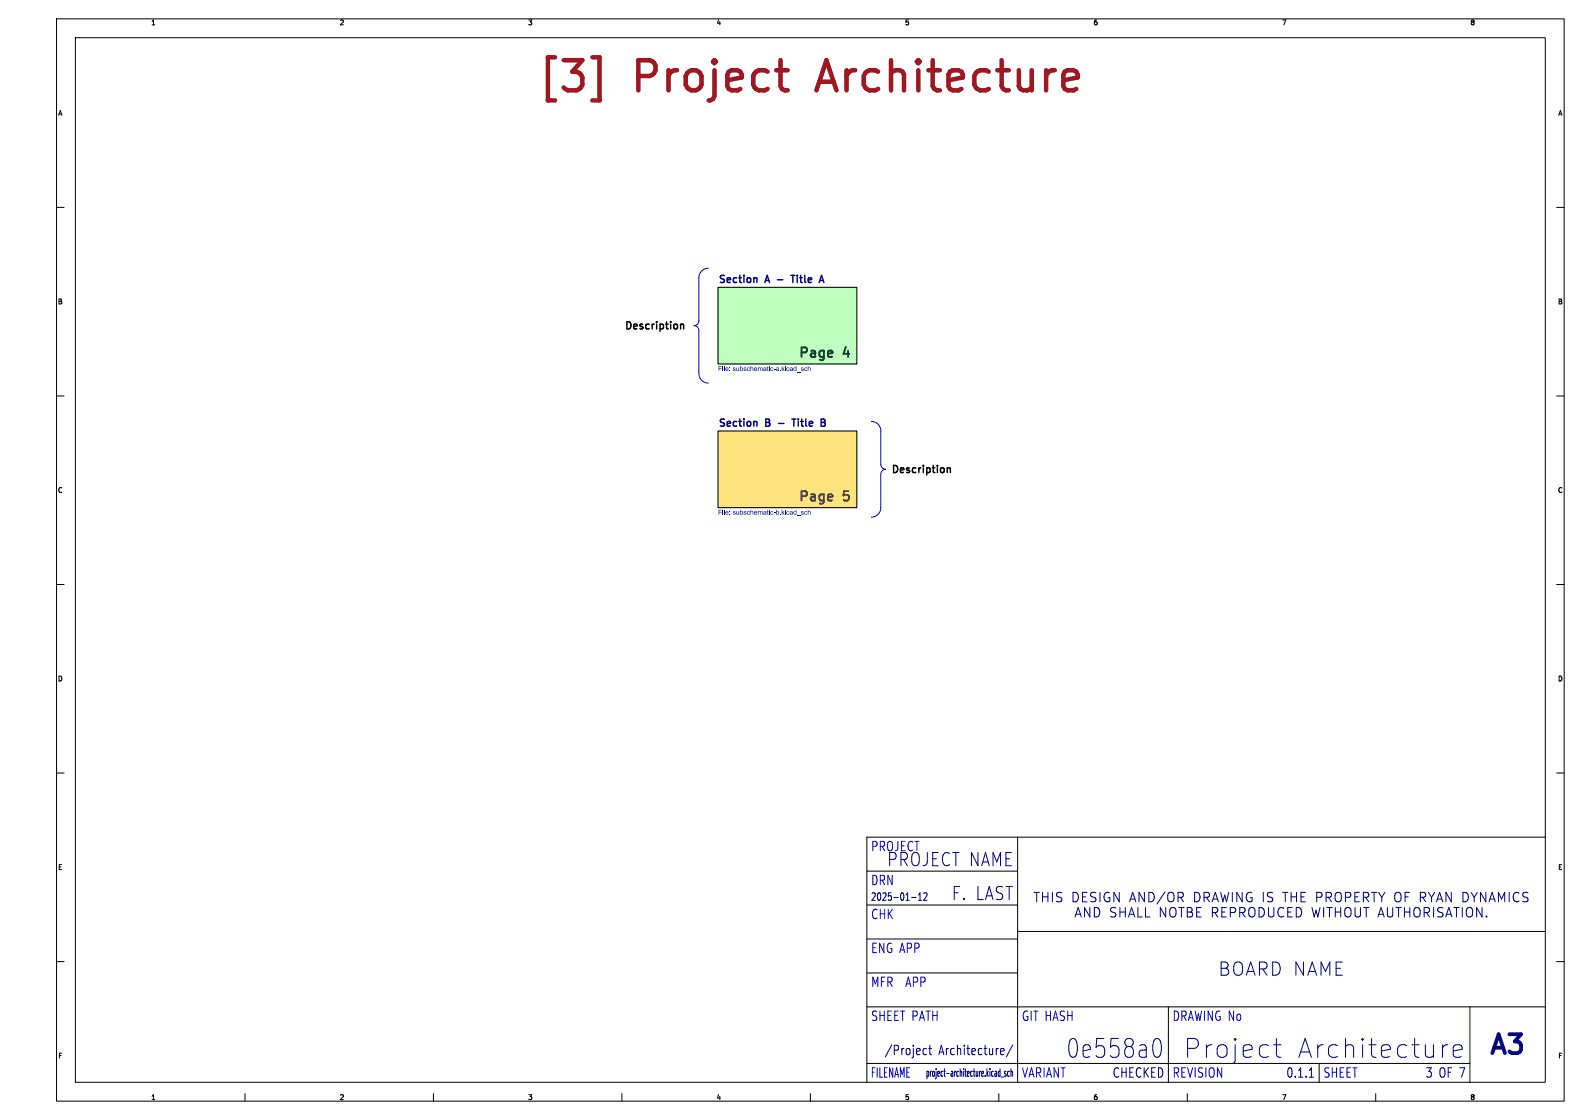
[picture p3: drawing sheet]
<svg xmlns="http://www.w3.org/2000/svg" width="420mm" height="297mm" viewBox="0 0 420 297" stroke-linecap="round" stroke-linejoin="round" font-family="sans-serif">
<g fill="none" stroke="#000" stroke-width=".27">
<path d="M15 5h400v287h-400zM20 10h390v277h-390zM15 55h2M413 55h2M15 105h2M190.5 114.3h36.8v20.3h-36.8zM413 105h2M15 155h2M413 155h2M15 205h2M413 205h2M230 231h40"/>
<path d="M270 222v65M410 222h-180v65M15 255h2M230 258h40M230 249h40M230 240h40M270 247h140M413 255h2M230 267h180M310 267v20M390 267v20M65 290v2"/>
<path d="M115 290v2M165 290v2M215 290v2M230 282h160M265 290v2M315 290v2M350 282v5M365 290v2"/>
</g>
<g fill="none" stroke="#00007f" stroke-width=".27">
<path d="M241.9 238h1.1M243.7 238.7h.8M243.7 237.3l.4-.6v2M245.1 236.9l.6-.2 .2 .6-.9 1.4h.9M274.3 236.6h1.5M275 236.6v2.5M276.6 236.6v2.5M278 236.6v2.5M279.2 236.6v2.5M281.7 236.8h-1.2l-.2 .3 .2 .6M286.1 237.7a1.09 1.09 0 0 0-1.4-1.1v2.5M288.4 236.6h-1.2v2.5"/>
<path d="M290.8 236.8h-1.2l-.3 .3 .3 .6M291.8 236.6v2.5M294.3 236.8a.96 .96 0 0 0-1 0 .96 .96 0 0 0-.4 .9M297 236.6v2.5l-1.5-2.5v2.5M299.7 239.1l.8-2.5 .9 2.5M303.6 236.6v2.5l-1.4-2.5v2.5M306.2 237.7a1.09 1.09 0 0 0-1.4-1.1v2.5M309.1 236.5l-2.1 3.2M309.8 238.3v-.8a.83 .83 0 0 1 .8-.9 .83 .83 0 0 1 .9 .9v.8M313.9 237.7l.1-.6-.3-.3-1.2-.2v2.5M318.4 237.7a1.09 1.09 0 0 0-1.4-1.1v2.5M320.6 237.8l.3-.3-.3-.7-1.1-.2v2.5"/>
<path d="M321.6 239.1l.8-2.5 .9 2.5M323.9 236.6l.6 2.5 .4-1.7 .5 1.7 .6-2.5M327 236.6v2.5M329.6 236.6v2.5l-1.5-2.5v2.5M332.1 236.8a1.23 1.23 0 0 0-1.5 .8 1.23 1.23 0 0 0 .9 1.5l.7-.2v-.8h-.5M335.2 236.6v2.5M337.7 236.8l-1-.2-.5 .5 .3 .6 1 .5v.7l-.3 .2-1-.1M340.3 236.6h1.4M341 236.6v2.5M342.5 236.6v2.5M342.5 237.8h1.5M344 236.6v2.5"/>
<path d="M345.2 237.8h.8M346.4 236.6h-1.2v2.5h1.2M349.3 237.9l1.2-.1 .3-.3-.2-.6-.3-.3h-1v2.5M351.8 237.9l1.2-.1 .3-.3-.2-.6-.3-.3h-1v2.5M352.4 237.9l.9 1.2M354.6 236.8a.83 .83 0 0 1 .8-.1 .83 .83 0 0 1 .5 .8v.8a.83 .83 0 0 1-.9 .9 .83 .83 0 0 1-.8-.9v-.8zM357 237.9l1.1-.1 .3-.3-.1-.6-.4-.3h-.9v2.5M359.5 237.8h.8M360.6 236.6h-1.1v2.5h1.1M363 237.7l.1-.6-.2-.3-1.2-.2v2.5M363.9 236.6h1.4M364.6 236.6v2.5"/>
<path d="M365.8 236.6l.8 1.3 .8-1.3M370 238.3v-.8a.83 .83 0 0 1 .9-.9 .83 .83 0 0 1 .8 .9v.8M372.8 237.8h.8M374 236.6h-1.2v2.5M378.1 237.7l.2-.6-.3-.3-1.2-.2v2.5M379 236.6l.8 1.3 .8-1.3M381.1 239.1l.9-2.5 .8 2.5M385 236.6v2.5l-1.4-2.5v2.5M389.6 237.7a1.09 1.09 0 0 0-1.5-1.1v2.5M390.3 236.6l.8 1.3 .9-1.3M394.2 236.6v2.5l-1.4-2.5v2.5M395 239.1l.9-2.5 .8 2.5"/>
<path d="M397.5 239.1v-2.5l.9 1.8 .8-1.8v2.5M400.4 236.6v2.5M403 236.9l-.1-.1a.96 .96 0 0 0-1 0 .96 .96 0 0 0-.4 .9M405.4 236.8h-1.2l-.2 .3 .2 .6M285.2 243.2l.9-2.5 .8 2.5M289.2 240.7v2.5l-1.5-2.5v2.5M290.3 240.7v2.5l1-.2 .4-.4M296.1 242.7l-.5 .5-1-.2M297.1 240.7v2.5M298.6 240.7v2.5M299.4 243.2l.8-2.5 .9 2.5M301.9 240.7v2.5h1.2"/>
<path d="M303.9 240.7v2.5h1.2M309.3 240.7v2.5l-1.5-2.5v2.5M310.3 242.3a.83 .83 0 0 0 .9 .9 .83 .83 0 0 0 .8-.9M313.4 240.7v2.5M315 240.7v2.5h.9l.5-.5M317.5 240.7v2.5h1.2M321.7 240.7v2.5M322.3 242l.8 1.2M324.2 240.7v2.5h1.1M326.4 240.7v2.5M328.9 240.7v2.5M329.5 242l.8 1.2"/>
<path d="M331.4 241a.84 .84 0 0 1 1-.3 .84 .84 0 0 1 .6 .8v.8a.83 .83 0 0 1-.9 .9 .83 .83 0 0 1-.8-.9zM334 240.7a1.26 1.26 0 0 1 1.5 1.2 1.26 1.26 0 0 1-1.5 1.3zM336.5 240.7v2l.5 .5 .7-.2 .3-.3v-2M340.6 240.9a1 1 0 0 0-1.3 0 1 1 0 0 0-.3 1.2 .94 .94 0 0 0 .5 .9 .94 .94 0 0 0 1.1-.1M341.7 241.9h.8M342.8 240.7h-1.1v2.5h1.1M343.9 240.7a1.26 1.26 0 0 1 1.5 1.2 1.26 1.26 0 0 1-1.5 1.3zM348.1 240.7l.6 2.5 .5-1.8 .4 1.8 .6-2.5M351.2 240.7v2.5M352 240.7h1.4M352.7 240.7v2.5M354.3 241.9h1.4"/>
<path d="M354.3 240.7v2.5M355.7 240.7v2.5M356.9 241a.84 .84 0 0 1 1-.3 .84 .84 0 0 1 .5 .8v.8a.83 .83 0 0 1-.8 .9 .83 .83 0 0 1-.8-.9zM359.5 240.7l.1 2.2 .9 .3 .4-.5M362.5 240.7v2.5M365.6 243.2l.8-2.5 .9 2.5M368.1 242.7l.5 .5 .7-.2 .2-.3M371.1 240.7v2.5M372.6 241.9h1.4M372.6 240.7v2.5M374 240.7v2.5M375.1 242.3a.83 .83 0 0 0 .8 .9 .83 .83 0 0 0 .9-.9"/>
<path d="M377.8 240.7v2.5M378.4 242l.9 1.2M380.3 240.7v2.5M382.8 242.7l-.4 .5-1-.2M383.6 243.2l.8-2.5 .8 2.5M385.7 240.7h1.4M386.4 240.7v2.5M388 240.7v2.5M389 242.3a.83 .83 0 0 0 .9 .9 .83 .83 0 0 0 .8-.9M393.2 240.7v2.5l-1.4-2.5v2.5M394.4 242.9v.3M245.3 278l.5 .1"/>
<path d="M245.8 279.6l-.5 .1M246.4 278h.8M246.7 277.2v2.1l.1 .3 .4 .1M265.7 278l.6 .1 .1 .5-.9 .3M266.3 279.6l-.6 .1M268.7 277.1l-1.7 3.2M306.8 275.4a1.06 1.06 0 0 1 1.1 .9 4.7 4.7 0 0 1-.3 3.8l-.8 .3M337.9 277h1.9M338.7 275.4v4.3l.2 .4 .9 .3M384.1 277l-.9 .3M385.6 278.7l2.3-.5-.2-.9-.5-.3h-.9l-.5 .3-.2 .5v1.9l.2 .4 .5 .3h.9l.5-.3M264.9 285.2l.1 .2 .3-.1"/>
<path d="M265.3 283.4v2M265.3 284.2l-.3-.1-.1 .2M265.6 285.6h.7M266.9 284.2l-.1-.1a.39 .39 0 0 0-.3 .4 .39 .39 0 0 0 .4 .3v.5h-.4M267.8 284.2l-.3-.1-.2 .4 .1 .8h.4M268.2 284.3l.2-.2 .2 .1 .1 1.2M268.2 283.4v2M347.4 285.7h1.1"/>
</g>
<path d="M190.5 114.3h36.8v20.3h-36.8z" fill="#ffe37f" stroke="#ffe37f" stroke-width=".27"/>
<path d="M190.5 76.2h36.8v20.3h-36.8z" fill="#bfffbf" stroke="#bfffbf" stroke-width=".27"/>
<path d="M210.1 111.1h1.1M210.6 111.1v1.9M217.9 111.1l.9 .2 .1 .4-.4 .3M217.9 112h.6M218.5 112l.5 .4-.1 .4-1 .2" fill="none" stroke="#000084" stroke-width=".38"/>
<g fill="#000084">
<path d="M190.6 135.2h.9v.1h-.7v.4h.6v.2h-.6v.6h-.2z"/>
<path d="M191.7 135.2l.2 .2z"/>
<path d="M192.1 135.2h.1v1.3h-.1z"/>
<path d="M196.3 135.2h.2v.5a.42 .42 0 0 1 .6 .3 .42 .42 0 0 1-.6 .4l-.2 .1v-.5h.2a.29 .29 0 0 0 .4 .2 .29 .29 0 0 0 .1-.4 .29 .29 0 0 0-.5 0l-.2 .2z"/>
<path d="M199.1 135.2h.2v.5l.2-.2 .3 .2 .1 .8h-.2v-.7l-.2-.1-.2 .1v.7h-.2z"/>
<path d="M203.6 135.3l.1-.1v.4h.2l-.2 .6 .2 .3-.3-.1z"/>
<path d="M204 135.2l.2 .2z"/>
<path d="M205.9 135.2h.2v.5a.42 .42 0 0 1 .6 .3 .42 .42 0 0 1-.6 .4l-.2 .1v-.5h.2a.29 .29 0 0 0 .4 .2 .29 .29 0 0 0 .1-.4 .29 .29 0 0 0-.5 0l-.2 .2z"/>
<path d="M207.4 135.2h.2v.7l.5-.3-.3 .3 .4 .6-.5-.5-.1 .5h-.2z"/>
<path d="M208.3 135.2l.1 .2z"/>
<path d="M210.6 135.6l.5 .1v-.5h.2v1.3l-.6-.1-.2-.3 .2-.1a.3 .3 0 0 0 .4 .2 .3 .3 0 0 0 .1-.4 .3 .3 0 0 0-.4-.1l-.3 .3z"/>
<path d="M214.3 135.2h.2v.5l.2-.2 .3 .2 .1 .8h-.2v-.7l-.2-.1-.2 .1v.7h-.2z"/>
</g>
<path d="M190.5 76.2h36.8v20.3h-36.8z" fill="none" stroke="#000" stroke-width=".27"/>
<path d="M209.8 73h1.1M210.3 73v1.9M217.3 74.9l.7-1.9 .6 1.9M217.5 74.4h.9" fill="none" stroke="#000084" stroke-width=".38"/>
<g fill="#000084">
<path d="M190.6 97.1h.9v.1h-.7v.4h.6v.2h-.6v.6h-.2z"/>
<path d="M191.7 97.1l.2 .2z"/>
<path d="M192.1 97.1h.1v1.3h-.1z"/>
<path d="M196.3 97.1h.2v.5a.42 .42 0 0 1 .6 .3 .42 .42 0 0 1-.6 .4l-.2 .1v-.5h.2a.29 .29 0 0 0 .4 .2 .29 .29 0 0 0 .1-.4 .29 .29 0 0 0-.5 0l-.2 .2z"/>
<path d="M199.1 97.1h.2v.5l.2-.2 .3 .2 .1 .8h-.2v-.7l-.2-.1-.2 .1v.7h-.2z"/>
<path d="M203.6 97.2l.1-.1v.4h.2l-.2 .6 .2 .3-.3-.1z"/>
<path d="M204 97.1l.2 .2z"/>
<path d="M207.4 97.1h.2v.7l.5-.3-.3 .3 .4 .6-.5-.5-.1 .5h-.2z"/>
<path d="M208.3 97.1l.1 .2z"/>
<path d="M210.6 97.5l.5 .1v-.5h.2v1.3l-.6-.1-.2-.3 .2-.1a.3 .3 0 0 0 .4 .2 .3 .3 0 0 0 .1-.4 .3 .3 0 0 0-.4-.1l-.3 .3z"/>
<path d="M214.3 97.1h.2v.5l.2-.2 .3 .2 .1 .8h-.2v-.7l-.2-.1-.2 .1v.7h-.2z"/>
</g>
<path d="M188 71.1a2.54 2.54 0 0 0-2.6 2.6v11.4a1.28 1.28 0 0 1-1.3 1.3 1.28 1.28 0 0 1 1.3 1.2v11.5a2.56 2.56 0 0 0 2.6 2.5M231.2 111.7a2.56 2.56 0 0 1 2.5 2.6v8.9a1.32 1.32 0 0 0 1.3 1.2 1.28 1.28 0 0 0-1.3 1.3M233.7 125.7v8.9M233.7 134.6a2.54 2.54 0 0 1-2.5 2.5" fill="none" stroke="#0000c2" stroke-width=".27"/>
<path d="M167.2 85.6l-.9-.3v1.9M174.2 85.3v.2M176.8 85.3v1.7M177.9 85.3v.2M180.7 86h.6l.1 1.2M238 123.7l-.9-.3v1.9M245 123.4v.2M247.6 123.4v1.7M248.7 123.4v.2M251.6 124.1l.5 .2v1" fill="none" stroke="#000" stroke-width=".38"/>
<path d="M157.2 15.2h1.9v11.4h-1.9" fill="none" stroke="#a21622" stroke-width="1.2"/>
<g font-size="11.1" fill="#a21622">
<text x="142.1" y="26.1">[3]</text>
<text x="168.5" y="26.1">Project</text>
<text x="218.8" y="26.1">Architecture</text>
</g>
<g font-size="7" fill="#00007f">
<text x="283.2" y="281">0e558a0</text>
<text x="314.5" y="281">Project</text>
<text x="344.2" y="281">Architecture</text>
<text x="394.5" y="281">A3</text>
</g>
<g font-size="4.9" fill="#00007f">
<text x="235.6" y="230">PROJECT NAME</text>
<text x="252.7" y="239">F. LAST</text>
<text x="323.3" y="259">BOARD NAME</text>
</g>
<g font-size="3.5" fill="#143c28">
<text x="211.4" y="95">Page</text>
<text x="223.6" y="95">4</text>
</g>
<g font-size="3.5" fill="#644632">
<text x="211.4" y="133.1">Page</text>
<text x="223.6" y="133.1">5</text>
</g>
<g font-size="3.5" fill="#00007f">
<text x="231" y="226">PROJECT</text>
<text x="260.2" y="241.5">DRAWING IS THE</text>
<text x="292.4" y="241.5">PROPERTY OF</text>
<text x="319.8" y="241.5">RYAN</text>
<text x="360.7" y="241.5">SHALL</text>
<text x="373.8" y="241.5">NOTBE</text>
<text x="387.5" y="241.5">REPRODUCED WITH</text>
<text x="234.7" y="280">/Project</text>
<text x="249" y="280">Architecture/</text>
<text x="295.2" y="286">CHECKED</text>
<text x="341.3" y="286">0.1.1</text>
<text x="378.3" y="286">3 OF 7</text>
</g>
<g font-size="3.5" fill="#00f">
<text x="231" y="235">DRN</text>
<text x="231" y="244">CHK</text>
<text x="231" y="253">ENG APP</text>
<text x="231" y="262">MFR</text>
<text x="240.1" y="262">APP</text>
<text x="231" y="271">SHEET PATH</text>
<text x="271" y="271">GIT HASH</text>
<text x="311" y="271">DRAWING No</text>
<text x="231" y="286">FILENAME</text>
<text x="271" y="286">VARIANT</text>
<text x="311" y="286">REVISION</text>
<text x="351" y="286">SHEET</text>
</g>
<g font-size="2.8" fill="#00007f">
<text x="231" y="239">2025-01-12</text>
<text x="245.5" y="285.7">project-architecture.kicad_sch</text>
</g>
<g font-size="2.7" fill="#000084">
<text x="190.5" y="75.2">Section</text>
<text x="203.2" y="75.2">A</text>
<text x="207.1" y="75.2">-</text>
<text x="211.7" y="75.2">Title</text>
<text x="190.5" y="113.3">Section</text>
<text x="203.2" y="113.3">B</text>
<text x="207.4" y="113.3">-</text>
<text x="211.9" y="113.3">Title</text>
</g>
<g font-size="2.7">
<text x="165.4" y="88.3">Description</text>
<text x="236.4" y="126.4">Description</text>
</g>
<g font-size="1.8">
<text x="40" y="6.9">1</text>
<text x="90" y="6.9">2</text>
<text x="140" y="6.9">3</text>
<text x="190" y="6.9">4</text>
<text x="240" y="6.9">5</text>
<text x="290" y="6.9">6</text>
<text x="340" y="6.9">7</text>
<text x="390" y="6.9">8</text>
<text x="15.3" y="30.9">A</text>
<text x="413.3" y="30.9">A</text>
<text x="15.3" y="80.9">B</text>
<text x="413.2" y="80.9">B</text>
<text x="15.3" y="130.9">C</text>
<text x="413.2" y="130.9">C</text>
<text x="15.3" y="180.9">D</text>
<text x="413.2" y="180.9">D</text>
<text x="15.3" y="230.9">E</text>
<text x="413.3" y="230.9">E</text>
<text x="15.3" y="280.9">F</text>
<text x="413.3" y="280.9">F</text>
<text x="40" y="291.9">1</text>
<text x="90" y="291.9">2</text>
<text x="140" y="291.9">3</text>
<text x="190" y="291.9">4</text>
<text x="240" y="291.9">5</text>
<text x="290" y="291.9">6</text>
<text x="340" y="291.9">7</text>
<text x="390" y="291.9">8</text>
</g>
<g font-size="1.8" fill="#000084">
<text x="190.5" y="99.1">File: subschematic-a.kicad_sch</text>
<text x="190.5" y="137.2">File: subschematic-b.kicad_sch</text>
</g>
</svg>
